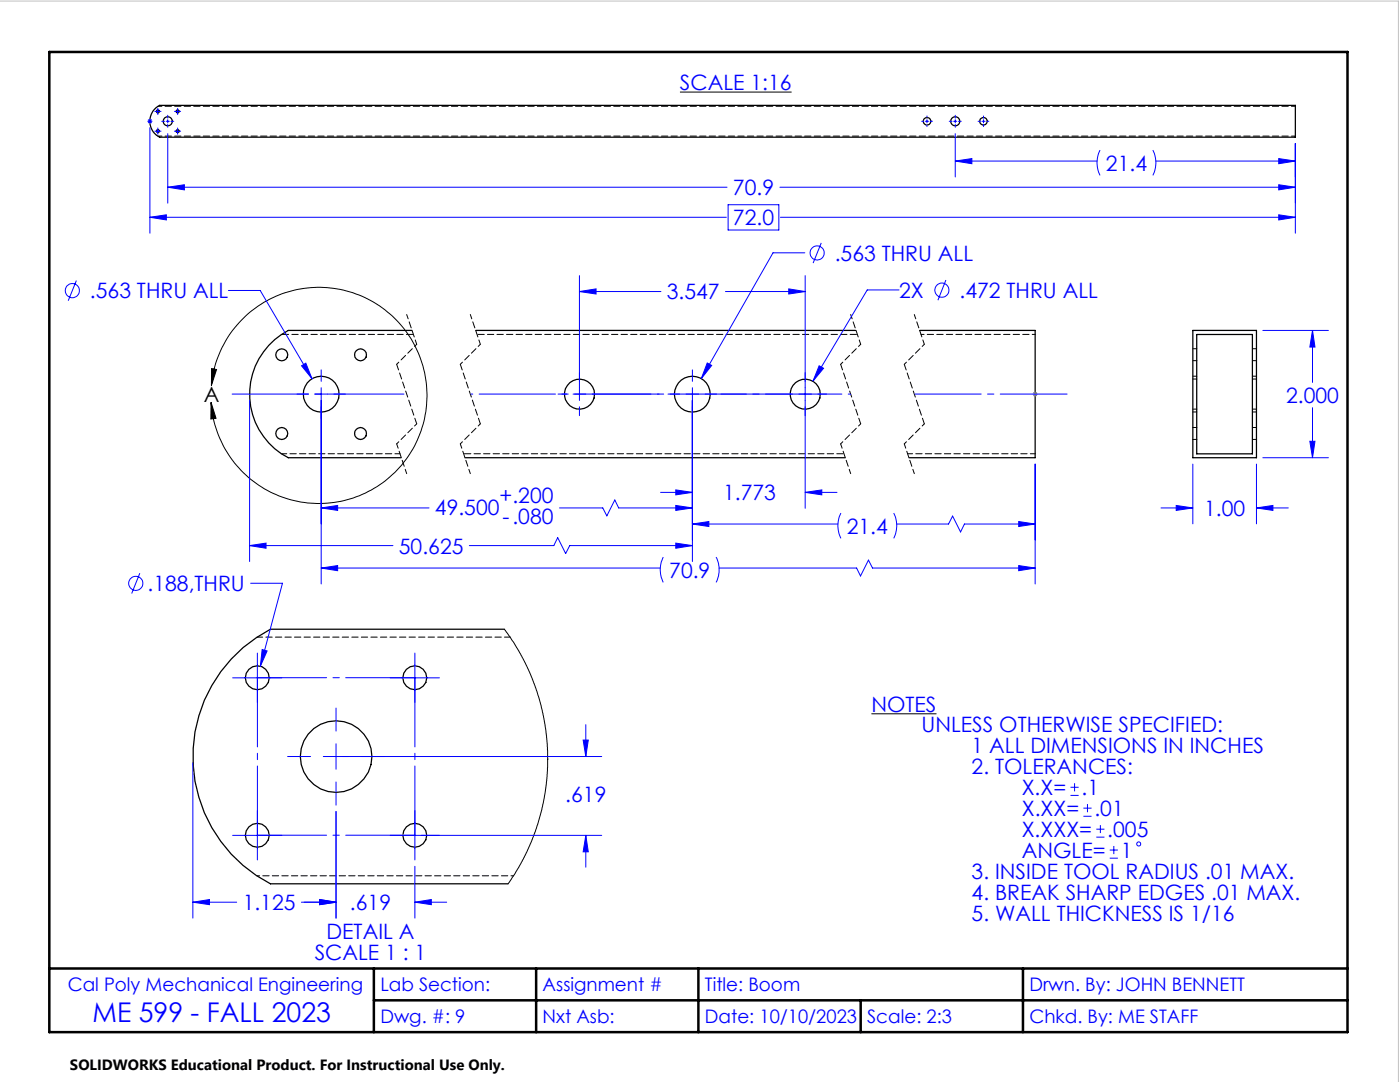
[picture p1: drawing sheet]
<svg xmlns="http://www.w3.org/2000/svg" width="279mm" height="216mm" viewBox="0 0 279 216" stroke-linecap="round" stroke-linejoin="round" font-family="sans-serif">
<g fill="none" stroke="#000" stroke-width=".25">
<path d="M31.2 21.5l.7-.5h226.6v6.4h-226.6a3.6 3.6 0 0 1-.7-5.9zM82.2 65.9h-24.7a14.3 14.3 0 0 0 0 25.4h22.6M94.9 65.9h75.9M183.5 65.9h23.1v25.4h-25.2M238.1 65.9h12.7v25.4h-12.7zM238.8 66.7h11.1v23.9h-11.1zM92.8 91.3h75.9M100.6 125.6h-46.6a28.6 28.6 0 0 0 0 50.8h47.4"/>
<circle cx="31.5" cy="26.2" r=".31"/>
<circle cx="31.5" cy="22.2" r=".31"/>
<circle cx="33.5" cy="24.2" r=".89"/>
<circle cx="35.4" cy="26.2" r=".29"/>
<circle cx="35.4" cy="22.2" r=".29"/>
<circle cx="185" cy="24.2" r=".75"/>
<circle cx="190.6" cy="24.2" r=".89"/>
<circle cx="196.3" cy="24.2" r=".74"/>
<circle cx="56.2" cy="70.8" r="1.19"/>
<circle cx="64.1" cy="78.7" r="3.6"/>
<circle cx="71.9" cy="70.8" r="1.2"/>
<circle cx="115.7" cy="78.6" r="3"/>
<circle cx="138.2" cy="78.7" r="3.6"/>
<circle cx="160.7" cy="78.7" r="3"/>
<circle cx="56.2" cy="86.5" r="1.19"/>
<circle cx="71.9" cy="86.5" r="1.2"/>
<circle cx="51.3" cy="135.2" r="2.39"/>
<circle cx="82.8" cy="135.2" r="2.39"/>
<circle cx="67.1" cy="151" r="7.1"/>
<circle cx="51.3" cy="166.7" r="2.38"/>
<circle cx="82.8" cy="166.7" r="2.38"/>
</g>
<path d="M31.5 21.2h227M31.5 27.2h227" fill="none" stroke="#000" stroke-width=".2" stroke-dasharray="1.3 .6" stroke-dashoffset=".5"/>
<path d="M83.2 68.7l-4 4M95.9 68.7l-4 4M171.8 68.7l-4 4M183.8 66.7h22.8M184.5 68.7l-4 4M83.2 84.6l-4 4M95.9 84.6l-4 4M171.8 84.6l-4 4M184.5 84.6l-4 4" fill="none" stroke="#000" stroke-width=".2" stroke-dasharray="1.3 .6" stroke-dashoffset=".7"/>
<path d="M56.2 90.5h23.6M181.1 90.5h25.5" fill="none" stroke="#000" stroke-width=".2" stroke-dasharray="1.3 .6" stroke-dashoffset=".3"/>
<path d="M95.2 66.7h75.9M92.5 90.5h75.9" fill="none" stroke="#000" stroke-width=".2" stroke-dasharray="1.3 .6" stroke-dashoffset="-.2"/>
<path d="M56.2 66.7h26.3" fill="none" stroke="#000" stroke-width=".2" stroke-dasharray="1.3 .6" stroke-dashoffset="-.1"/>
<g fill="none" stroke="#000" stroke-width=".2" stroke-dasharray="1.3 .6" stroke-dashoffset=".4">
<path d="M81.2 62.8l2 5.9M93.9 62.8l2 5.9M169.8 62.8l2 5.9M182.5 62.8l2 5.9M238.1 72h.8M238.9 75.6h-.8M238.9 75.1h-.8M238.9 69.6h-.8M250 72h.8M250.8 75.6h-.8M250.8 75.1h-.8M250.8 69.6h-.8"/>
<path d="M79.2 88.6l2 5.9M91.9 88.6l2 5.9M167.8 88.6l2 5.9M180.5 88.6l2 5.9M238.1 81.6h.8M238.1 82.2h.8M238.1 87.7h.8M238.9 85.3h-.8M250 81.6h.8M250 82.2h.8M250 87.7h.8M250.8 85.3h-.8"/>
</g>
<path d="M135.7 18.4h22.3M42.2 76.9a21.6 21.6 0 0 1 32.8-16.3 21.6 21.6 0 0 1 0 36.6 21.6 21.6 0 0 1-32.8-16.3l-.1-.6M42.2 73.6l1 .1-1 3.2zM42.1 80.3l1 3.2-1 .1zM100.6 125.6l2 2.7 1.3 2.3 1.6 3.1 1.6 4.2 .9 3 .8 3.6 .4 3.9 .1 2.9-.1 3.6-.4 3.3-.6 3.2-.9 3.1-2.1 5.5-1.7 3.1-2.1 3.3M173.9 142.4h13" fill="none" stroke="#000" stroke-width=".2"/>
<path d="M79.2 72.7l4 11.9M91.9 72.7l4 11.9M167.8 72.7l4 11.9M180.5 72.7l4 11.9M51.3 127.1h50.5" fill="none" stroke="#000" stroke-width=".2" stroke-dasharray="1.3 .6" stroke-dashoffset=".1"/>
<path d="M51.3 174.8h51.2" fill="none" stroke="#000" stroke-width=".2" stroke-dasharray="1.3 .6" stroke-dashoffset=".8"/>
<g fill="none" stroke="#00f" stroke-width=".2">
<path d="M29.4 24.2h1M29.6 23.8l.7 .8M29.9 25.5v21M29.9 23.7v1M30.3 23.8l-.7 .8M30.9 22.2h1.2M30.9 26.2h1.2M31.5 21.6v1.3M31.5 25.5v1.3M32.3 24.2h.5M33.2 24.2h.6M33.5 37.4l3.3-.5v1z"/>
<path d="M33.5 26.7v13.8M33.5 37.4h111.6M33.5 23v.6M33.5 23.9v.6M33.5 24.8v.6M34.1 24.2h.6M34.8 22.2h1.3M34.8 26.2h1.3M35.5 21.6v1.3M35.5 25.5v1.3M155.6 37.4h102.9M183.9 24.2h.5"/>
<path d="M184.7 24.2h.6M185 23.1v.5M185 23.9v.6M185 24.8v.5M185.6 24.2h.5M189.4 24.2h.6M190.3 24.2h.7M190.6 32.1l3.4-.5v1.1zM190.6 26.7v8.6M190.6 32.1h28.3M190.6 23v.6M190.6 23.9v.6"/>
<path d="M190.6 24.8v.6M191.3 24.2h.5M195.2 24.2h.5M196 24.2h.6M196.3 23.1v.5M196.3 23.9v.6M196.3 24.8v.5M196.9 24.2h.4M219.5 30a5.6 5.6 0 0 0 0 5M230.1 30a5.6 5.6 0 0 1 0 5M230.7 32.1h27.8M255.2 31.6l3.3 .5-3.3 .6z"/>
<path d="M255.2 36.9l3.3 .5-3.3 .5zM258.5 28.6v17.9M15.2 56l-1.6 4M29.9 43.4h115.1M29.9 43.4l3.3-.5v1zM45.6 58h6.3l10.4 17.6M115.6 55v24.9M115.6 58.2h16.3M115.6 58.2l3.4-.6v1.1zM144.8 58.2h15.9M145.3 40.9h10.1v5h-10.1zM155.8 43.4h102.7"/>
<path d="M157.4 57.6l3.3 .6-3.3 .5zM160.6 50.4h-6.3l-14.4 25.2M160.7 55v46.4M163.9 48.5l-1.6 4M179.4 57.9h-6.3l-10.9 18.2M188.8 55.9l-1.6 4M255.2 42.9l3.3 .5-3.3 .5zM49.8 79.9v32.1M59.3 78.6h2.3M60.2 73l.8-.5 1.3 3.1zM62.8 78.6h2.6M64.1 73.8v2.3"/>
<path d="M64.1 77.4v39.1M66.6 78.6h2.3M111.4 78.6h1.7M114.4 78.6h2.5M118.2 78.6h13.4M133.3 78.6h2.3M136.9 78.6h2.6M138.2 73.8v2.3M138.2 77.4v34.6M140.7 78.6h2.3M141.1 72.4l.9 .5-2.1 2.7zM143.9 78.6h14.3"/>
<path d="M159.4 78.6h2.6M163.2 78.6h1.8M163.5 73l.9 .5-2.2 2.6zM252 65.9h13.1M261.9 65.9l.5 3.4h-1zM261.9 65.9v10.4M115.6 81.2v1.7M131.8 98.2h6.4M134.9 97.8l3.3 .4-3.3 .5zM160.7 98.2l3.3-.4v.9zM160.7 98.2h6.3M206.6 92.6v23.9"/>
<path d="M238.1 92.6v11.9M250.8 92.6v11.9M252 91.3h13.1M261.4 88.1h1l-.5 3.2zM261.9 81.4v9.9M27.9 114.4l-1.6 4M49.8 108.9l3.3-.5v1zM49.8 108.9h28.6M50 116.4h6.4l-4.4 16.5M64.1 113.3l3.3-.4v1zM64.1 101.4l3.3-.5v.9zM64.1 113.3h67.7"/>
<path d="M64.1 101.4h21.5M93.7 108.9h16.8l.8-1.6 1.6 3.2 .8-1.6h24.5M111.7 101.4h8.6l.8 1.5 1.6-3.1 .8 1.6h14.7M132.4 111.2a5.6 5.6 0 0 0 0 5M134.9 100.9l3.3 .5-3.3 .4zM134.9 108.4l3.3 .5-3.3 .5zM138.2 104.6h29M138.2 104.6l3.3-.5v1zM142.9 111.2a5.6 5.6 0 0 1 0 5M143.5 113.3h27.5l.7 1.6 1.6-3.1 .8 1.5h32.5M167.8 102.4a5.6 5.6 0 0 0 0 5M178.4 102.4a5.6 5.6 0 0 1 0 5"/>
<path d="M179 104.6h10.3l.8-1.6 1.6 3.2 .8-1.6h14.1M203.3 104.1l3.3 .5-3.3 .5zM203.3 112.9l3.3 .4-3.3 .6zM231.7 101.4h6.4M234.7 100.9l3.4 .5-3.4 .4zM250.8 101.4h6.3M250.8 101.4l3.2-.5v.9zM46.4 135.3h9.9M51.4 130.3v9.9M52.3 129.6l1 .3-1.3 3zM77.9 135.3h9.8M82.8 130.3v9.9"/>
<path d="M38.5 152.2v31M57.4 151h4.6M64.5 151h55.6M67.1 141.3v4.6M67.1 148.4v5.1M67.1 156v4.7M116.4 147.7h1l-.5 3.3zM116.9 144.6v6.4M213.6 158.7h1.7M213.6 157.1h1.7M214.5 156.3v1.6M46.4 166.7h9.9"/>
<path d="M51.4 161.7v9.9M63.8 179.5l3.3 .5-3.3 .5zM67.1 161.9v21.3M77.9 166.7h42.2M82.8 172.9v10.3M82.8 161.7v9.9M116.9 166.7v6.3M116.9 166.7l.5 3.3h-1zM216.2 162.9h1.6M216.2 161.3h1.6M217 160.4v1.7M218.8 167h1.6"/>
<path d="M218.8 165.5h1.6M219.6 164.6v1.6M221.5 171.2h1.6M221.5 169.6h1.6M222.3 168.8v1.6M38.5 180l3.3-.5v1zM38.5 180h8.7M60.1 180h7M82.8 180h6.3M82.8 180l3.3-.5v1z"/>
<circle cx="14.4" cy="58" r="1.41"/>
<circle cx="163.1" cy="50.5" r="1.42"/>
<circle cx="188" cy="57.9" r="1.4"/>
<circle cx="27.1" cy="116.4" r="1.41"/>
<circle cx="227.2" cy="168.4" r=".41"/>
</g>
<path d="M206.1 78.6h1M206.2 78.3l.7 .7M206.6 78.1v1.1M206.9 78.3l-.7 .7" fill="none" stroke="#808080" stroke-width=".2"/>
<path d="M45.8 78.6h35.4" fill="none" stroke="#00f" stroke-width=".2" stroke-dasharray="15.2 1.3 1.3 1.3" stroke-dashoffset="-.5"/>
<path d="M93.9 78.6h75.9" fill="none" stroke="#00f" stroke-width=".2" stroke-dasharray="15.2 1.3 1.3 1.3" stroke-dashoffset="-1.8"/>
<path d="M182.5 78.6h30.5" fill="none" stroke="#00f" stroke-width=".2" stroke-dasharray="15.2 1.3 1.3 1.3" stroke-dashoffset="1.9"/>
<path d="M9.8 10.4h259.1v195.6h-259.1zM9.8 193.3h259.1M74.6 199.6h194.3M74.6 193.3v12.7M107 193.3v12.7M139.4 193.3v12.7M171.8 199.6v6.4M204.2 193.3v12.7" fill="none" stroke="#000" stroke-width=".5"/>
<path d="M-.1 .2h279.2v215.7" fill="none" stroke="#c0c0c0" stroke-width=".2"/>
<path d="M51.4 135.2h31.4M51.4 135.2v31.5M82.8 135.2v31.5M51.4 166.7h31.4" fill="none" stroke="#00f" stroke-width=".2" stroke-dasharray="15.2 1.3 1.3 1.3" stroke-dashoffset="1.4"/>
<path d="M42.1 80.3l1 3.2-1 .1zM42.2 73.6l1 .1-1 3.2z" fill="#000"/>
<g fill="#00f">
<path d="M29.9 43.4l3.3-.5v1zM255.2 42.9l3.3 .5-3.3 .5zM38.5 180l3.3-.5v1zM63.8 179.5l3.3 .5-3.3 .5z"/>
<path d="M255.2 31.6l3.3 .5-3.3 .6zM190.6 32.1l3.4-.5v1.1zM255.2 36.9l3.3 .5-3.3 .5zM33.5 37.4l3.3-.5v1zM203.3 104.1l3.3 .5-3.3 .5zM138.2 104.6l3.3-.5v1zM134.9 97.8l3.3 .4-3.3 .5zM160.7 98.2l3.3-.4v.9zM115.6 58.2l3.4-.6v1.1zM157.4 57.6l3.3 .6-3.3 .5zM64.1 113.3l3.3-.4v1zM203.3 112.9l3.3 .4-3.3 .6zM60.2 73l2.1 2.6-1.3-3.1zM163.5 73l-1.3 3.1 2.2-2.6zM141.1 72.4l-1.2 3.2 2.1-2.7zM64.1 101.4l3.3-.5v.9zM134.9 100.9l3.3 .5-3.3 .4zM49.8 108.9l3.3-.5v1zM134.9 108.4l3.3 .5-3.3 .5zM250.8 101.4l3.2-.5v.9zM234.7 100.9l3.4 .5-3.4 .4zM261.4 88.1h1l-.5 3.2zM261.9 65.9l.5 3.4h-1zM63.8 179.5l3.3 .5-3.3 .5zM82.8 180l3.3-.5v1zM116.4 147.7h1l-.5 3.3zM116.9 166.7l.5 3.3h-1zM52.3 129.6l-.3 3.3 1.3-3z"/>
</g>
<text font-size="5.4" fill="#00f" x="18.5" y="204">ME 599 - FALL 2023</text>
<g font-size="4.2" fill="#00f">
<text x="135.7" y="17.9">SCALE 1:16</text>
<text x="220.7" y="34.1">21.4</text>
<text x="146.3" y="39">70.9</text>
<text x="146.3" y="45">72.0</text>
<text x="166.6" y="52">.563 THRU ALL</text>
<text x="18" y="59.5">.563 THRU ALL</text>
<text x="133.1" y="59.7">3.547</text>
<text x="179.4" y="59.4">2X</text>
<text x="191.5" y="59.4">.472 THRU ALL</text>
<text x="256.7" y="80.4">2.000</text>
<text x="99.7" y="100.4">+.200</text>
<text x="144.3" y="99.8">1.773</text>
<text x="86.8" y="102.7">49.500</text>
<text x="100.3" y="104.5">-.080</text>
<text x="169" y="106.5">21.4</text>
<text x="240.3" y="102.9">1.00</text>
<text x="79.6" y="110.5">50.625</text>
<text x="29.4" y="117.9">.188,THRU</text>
<text x="133.6" y="115.3">70.9</text>
<text x="173.9" y="142">NOTES</text>
<text x="183.9" y="146.1">UNLESS OTHERWISE SPECIFIED:</text>
<text x="193.9" y="150.3">1 ALL DIMENSIONS IN INCHES</text>
<text x="193.9" y="154.5">2. TOLERANCES:</text>
<text x="112.8" y="160.1">.619</text>
<text x="203.9" y="158.7">X.X=</text>
<text x="215.8" y="158.7">.1</text>
<text x="203.9" y="167">X.XXX=</text>
<text x="203.9" y="162.8">X.XX=</text>
<text x="218.4" y="162.8">.01</text>
<text x="221" y="167">.005</text>
<text x="203.9" y="171.2">ANGLE=</text>
<text x="223.7" y="171.2">1</text>
<text x="193.9" y="175.4">3. INSIDE TOOL RADIUS .01 MAX.</text>
<text x="193.9" y="179.5">4. BREAK SHARP EDGES .01 MAX.</text>
<text x="48.4" y="181.6">1.125</text>
<text x="69.8" y="181.6">.619</text>
<text x="193.9" y="183.7">5. WALL THICKNESS IS 1/16</text>
<text x="62.8" y="191.6">SCALE 1 : 1</text>
<text x="65.2" y="187.4">DETAIL A</text>
</g>
<text font-size="4.2" x="40.7" y="80.1">A</text>
<g font-size="3.7" fill="#00f">
<text x="13.5" y="197.8">Cal Poly Mechanical Engineering</text>
<text x="75.9" y="197.8">Lab Section:</text>
<text x="108.3" y="197.8">Assignment #</text>
<text x="140.7" y="197.8">Title: Boom</text>
<text x="205.4" y="197.8">Drwn. By: JOHN BENNETT</text>
<text x="75.9" y="204.2">Dwg. #: 9</text>
<text x="108.3" y="204.2">Nxt Asb:</text>
<text x="140.7" y="204.2">Date: 10/10/2023</text>
<text x="173.1" y="204.2">Scale: 2:3</text>
<text x="205.4" y="204.2">Chkd. By: ME STAFF</text>
</g>
<text font-size="3" x="14" y="213.5">SOLIDWORKS Educational Product. For Instructional Use Only.</text>
</svg>
